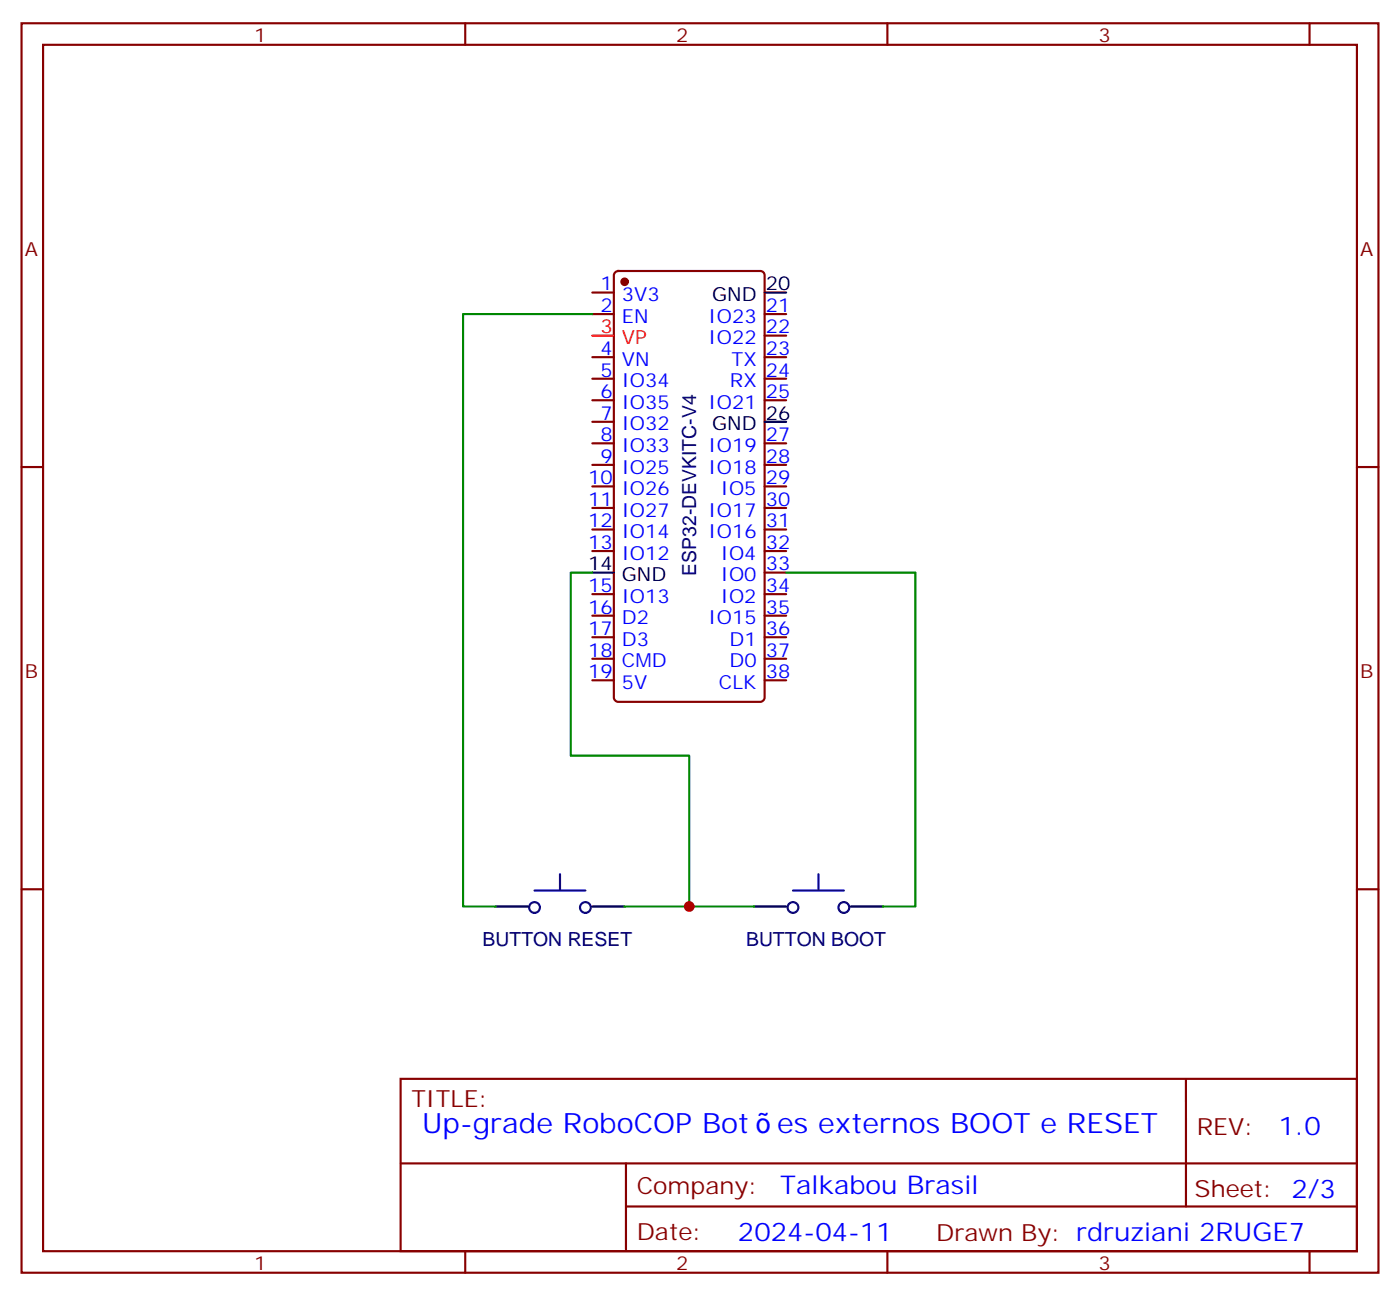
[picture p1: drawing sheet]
<svg xmlns="http://www.w3.org/2000/svg" width="229mm" height="212mm" viewBox="0 0 229 212" stroke-linecap="round" stroke-linejoin="round" font-family="sans-serif">
<g fill="none" stroke="#870000" stroke-width=".35">
<path d="M3.5 3.8h222.3v204.6h-222.3zM7.1 7.3h215.1v197.6h-215.1zM76.2 3.8v3.5M145.3 3.8v3.5M214.5 3.8v3.5M97 47.9h3.5M97 51.4h3.5M97 58.5h3.5M100.8 44.6l.4-.2h23.3a.71 .71 0 0 1 .7 .7v69.1a.76 .76 0 0 1-.7 .7h-23.3a.76 .76 0 0 1-.7-.7v-69.1zM125.2 51.4h3.6M125.2 58.5h3.6M125.2 55h3.6"/>
<path d="M3.5 76.5h3.6M97 62h3.5M97 65.5h3.5M97 69.1h3.5M97 72.6h3.5M97 76.1h3.5M97 79.7h3.5M125.2 62h3.6M125.2 65.5h3.6M125.2 72.6h3.6M125.2 76.1h3.6M125.2 79.7h3.6"/>
<path d="M222.2 76.5h3.6M97 83.2h3.5M97 86.7h3.5M97 90.2h3.5M97 97.3h3.5M125.2 83.2h3.6M125.2 86.7h3.6M125.2 90.2h3.6M125.2 97.3h3.6M125.2 93.8h3.6M97 100.8h3.5M97 104.4h3.5"/>
<path d="M97 107.9h3.5M97 111.4h3.5M125.2 100.8h3.6M125.2 104.4h3.6M125.2 107.9h3.6M125.2 111.4h3.6M3.5 145.6h3.6M222.2 145.6h3.6M65.6 176.7h156.6v28.2h-156.6zM194.2 176.7l.1 20.9M65.7 190.5h156.4M102.5 197.6h119.6"/>
<path d="M102.5 190.5v14.1M76.2 204.9v3.5M145.3 204.9v3.5M214.5 204.9v3.5"/>
</g>
<circle cx="102.3" cy="46.1" r=".53" fill="#870000" stroke="#870000" stroke-width=".35"/>
<path d="M97 55h3.5" fill="none" stroke="#f00" stroke-width=".35"/>
<path d="M125.2 47.9h3.6M125.2 69.1h3.6M97 93.8h3.5M81.1 148.4h5.3M97 148.4h5.3M123.5 148.4h5.3M139.4 148.4h5.2" fill="none" stroke="#000" stroke-width=".35"/>
<g fill="none" stroke="#0d0087" stroke-width=".35">
<path d="M87.5 145.8h8.4M91.7 143.2v2.4M95.9 149.5a.88 .88 0 0 0 .8-1.2 .88 .88 0 0 0-1.4-.3 .88 .88 0 0 0 .2 1.4l.4 .1M129.9 145.8h8.3M134.1 143.2v2.4"/>
<circle cx="87.5" cy="148.6" r=".88"/>
<circle cx="129.9" cy="148.6" r=".88"/>
<circle cx="138.2" cy="148.6" r=".88"/>
</g>
<path d="M97 51.4h-21.2v97h5.3M97 93.8h-3.5v30h19.4v24.6M128.8 93.8h21.1v54.6h-5.3M102.3 148.4h21.2" fill="none" stroke="#008700" stroke-width=".35"/>
<circle cx="112.9" cy="148.4" r=".88" fill="#c00"/>
<g font-size="4.6" fill="#00f">
<text x="69.1" y="185.5">Up-grade RoboCOP Bot</text>
<text x="127.3" y="185.5">es externos BOOT e RESET</text>
</g>
<g font-size="4.2" fill="#00f">
<text x="209.4" y="185.9">1.0</text>
<text x="127.8" y="195.5">Talkabou Brasil</text>
<text x="120.9" y="203.3">2024-04-11</text>
</g>
<g font-size="3.9" fill="#800">
<text x="67.4" y="181.3">TITLE:</text>
<text x="196" y="185.9">REV:</text>
<text x="104.3" y="195.5">Company:</text>
<text x="195.7" y="196.1">Sheet: 2/3</text>
<text x="104.3" y="203.1">Date:</text>
<text x="153.3" y="203.2">Drawn By: rdruziani 2RUGE7</text>
</g>
<g font-size="3.2" fill="#800">
<text x="41.6" y="6.8">1</text>
<text x="110.8" y="6.8">2</text>
<text x="179.9" y="6.8">3</text>
<text x="4.1" y="41.9">A</text>
<text x="222.8" y="41.9">A</text>
<text x="4.1" y="111.1">B</text>
<text x="222.8" y="111.1">B</text>
<text x="41.6" y="207.9">1</text>
<text x="110.8" y="207.9">2</text>
<text x="179.9" y="207.9">3</text>
</g>
<g font-size="3.2" fill="#00f">
<text x="98.4" y="47.6">1</text>
<text x="98.4" y="51.1">2</text>
<text x="101.8" y="49.3">3V3</text>
<text x="101.8" y="52.8">EN</text>
<text x="116.1" y="52.8">IO23</text>
<text x="125.4" y="51.1">21</text>
<text x="98.4" y="58.1">4</text>
<text x="101.8" y="59.9">VN</text>
<text x="116.1" y="56.4">IO22</text>
<text x="119.8" y="59.9">TX</text>
<text x="125.4" y="54.6">22</text>
<text x="125.4" y="58.1">23</text>
<text x="98.4" y="61.7">5</text>
<text x="98.4" y="65.2">6</text>
<text x="101.8" y="63.4">IO34</text>
<text x="119.5" y="63.4">RX</text>
<text x="125.4" y="61.7">24</text>
<text x="125.4" y="65.2">25</text>
<text x="98.4" y="68.7">7</text>
<text x="101.8" y="67">IO35</text>
<text x="101.8" y="70.5">IO32</text>
<text x="116.1" y="67">IO21</text>
<text x="98.4" y="72.2">8</text>
<text x="98.4" y="75.8">9</text>
<text x="101.8" y="74">IO33</text>
<text x="101.8" y="77.5">IO25</text>
<text x="116.1" y="74">IO19</text>
<text x="116.1" y="77.5">IO18</text>
<text x="125.4" y="72.2">27</text>
<text x="125.4" y="75.8">28</text>
<text x="96.3" y="79.3">10</text>
<text x="96.3" y="82.8">11</text>
<text x="101.8" y="81.1">IO26</text>
<text x="118.1" y="81.1">IO5</text>
<text x="125.4" y="79.3">29</text>
<text x="125.4" y="82.8">30</text>
<text x="96.3" y="86.4">12</text>
<text x="96.3" y="89.9">13</text>
<text x="101.8" y="84.6">IO27</text>
<text x="101.8" y="88.1">IO14</text>
<text x="116.1" y="84.6">IO17</text>
<text x="116.1" y="88.1">IO16</text>
<text x="125.4" y="86.4">31</text>
<text x="125.4" y="89.9">32</text>
<text x="101.8" y="91.7">IO12</text>
<text x="118.1" y="91.7">IO4</text>
<text x="118.1" y="95.2">IO0</text>
<text x="125.4" y="93.4">33</text>
<text x="96.3" y="96.9">15</text>
<text x="96.3" y="100.5">16</text>
<text x="101.8" y="98.7">IO13</text>
<text x="118.1" y="98.7">IO2</text>
<text x="125.4" y="96.9">34</text>
<text x="125.4" y="100.5">35</text>
<text x="96.3" y="104">17</text>
<text x="96.3" y="107.5">18</text>
<text x="101.8" y="102.2">D2</text>
<text x="101.8" y="105.8">D3</text>
<text x="116.1" y="102.2">IO15</text>
<text x="119.5" y="105.8">D1</text>
<text x="125.4" y="104">36</text>
<text x="125.4" y="107.5">37</text>
<text x="96.3" y="111.1">19</text>
<text x="101.8" y="109.3">CMD</text>
<text x="101.8" y="112.8">5V</text>
<text x="117.8" y="112.8">CLK</text>
<text x="119.5" y="109.3">D0</text>
<text x="125.4" y="111.1">38</text>
</g>
<g font-size="3.2">
<text x="125.4" y="47.6">20</text>
<text x="116.6" y="49.3">GND</text>
<text x="116.6" y="70.5">GND</text>
<text x="125.4" y="68.7">26</text>
<text x="96.3" y="93.4">14</text>
<text x="101.8" y="95.2">GND</text>
</g>
<g font-size="3.2" fill="#f00">
<text x="98.4" y="54.6">3</text>
<text x="101.8" y="56.4">VP</text>
</g>
<g font-size="3.2" fill="#000080">
<text x="114" y="94.3" transform="rotate(-90 114 94.3)">ESP32-DEVKITC-V4</text>
<text x="79" y="154.9">BUTTON RESET</text>
<text x="122.2" y="154.9">BUTTON BOOT</text>
</g>
</svg>
